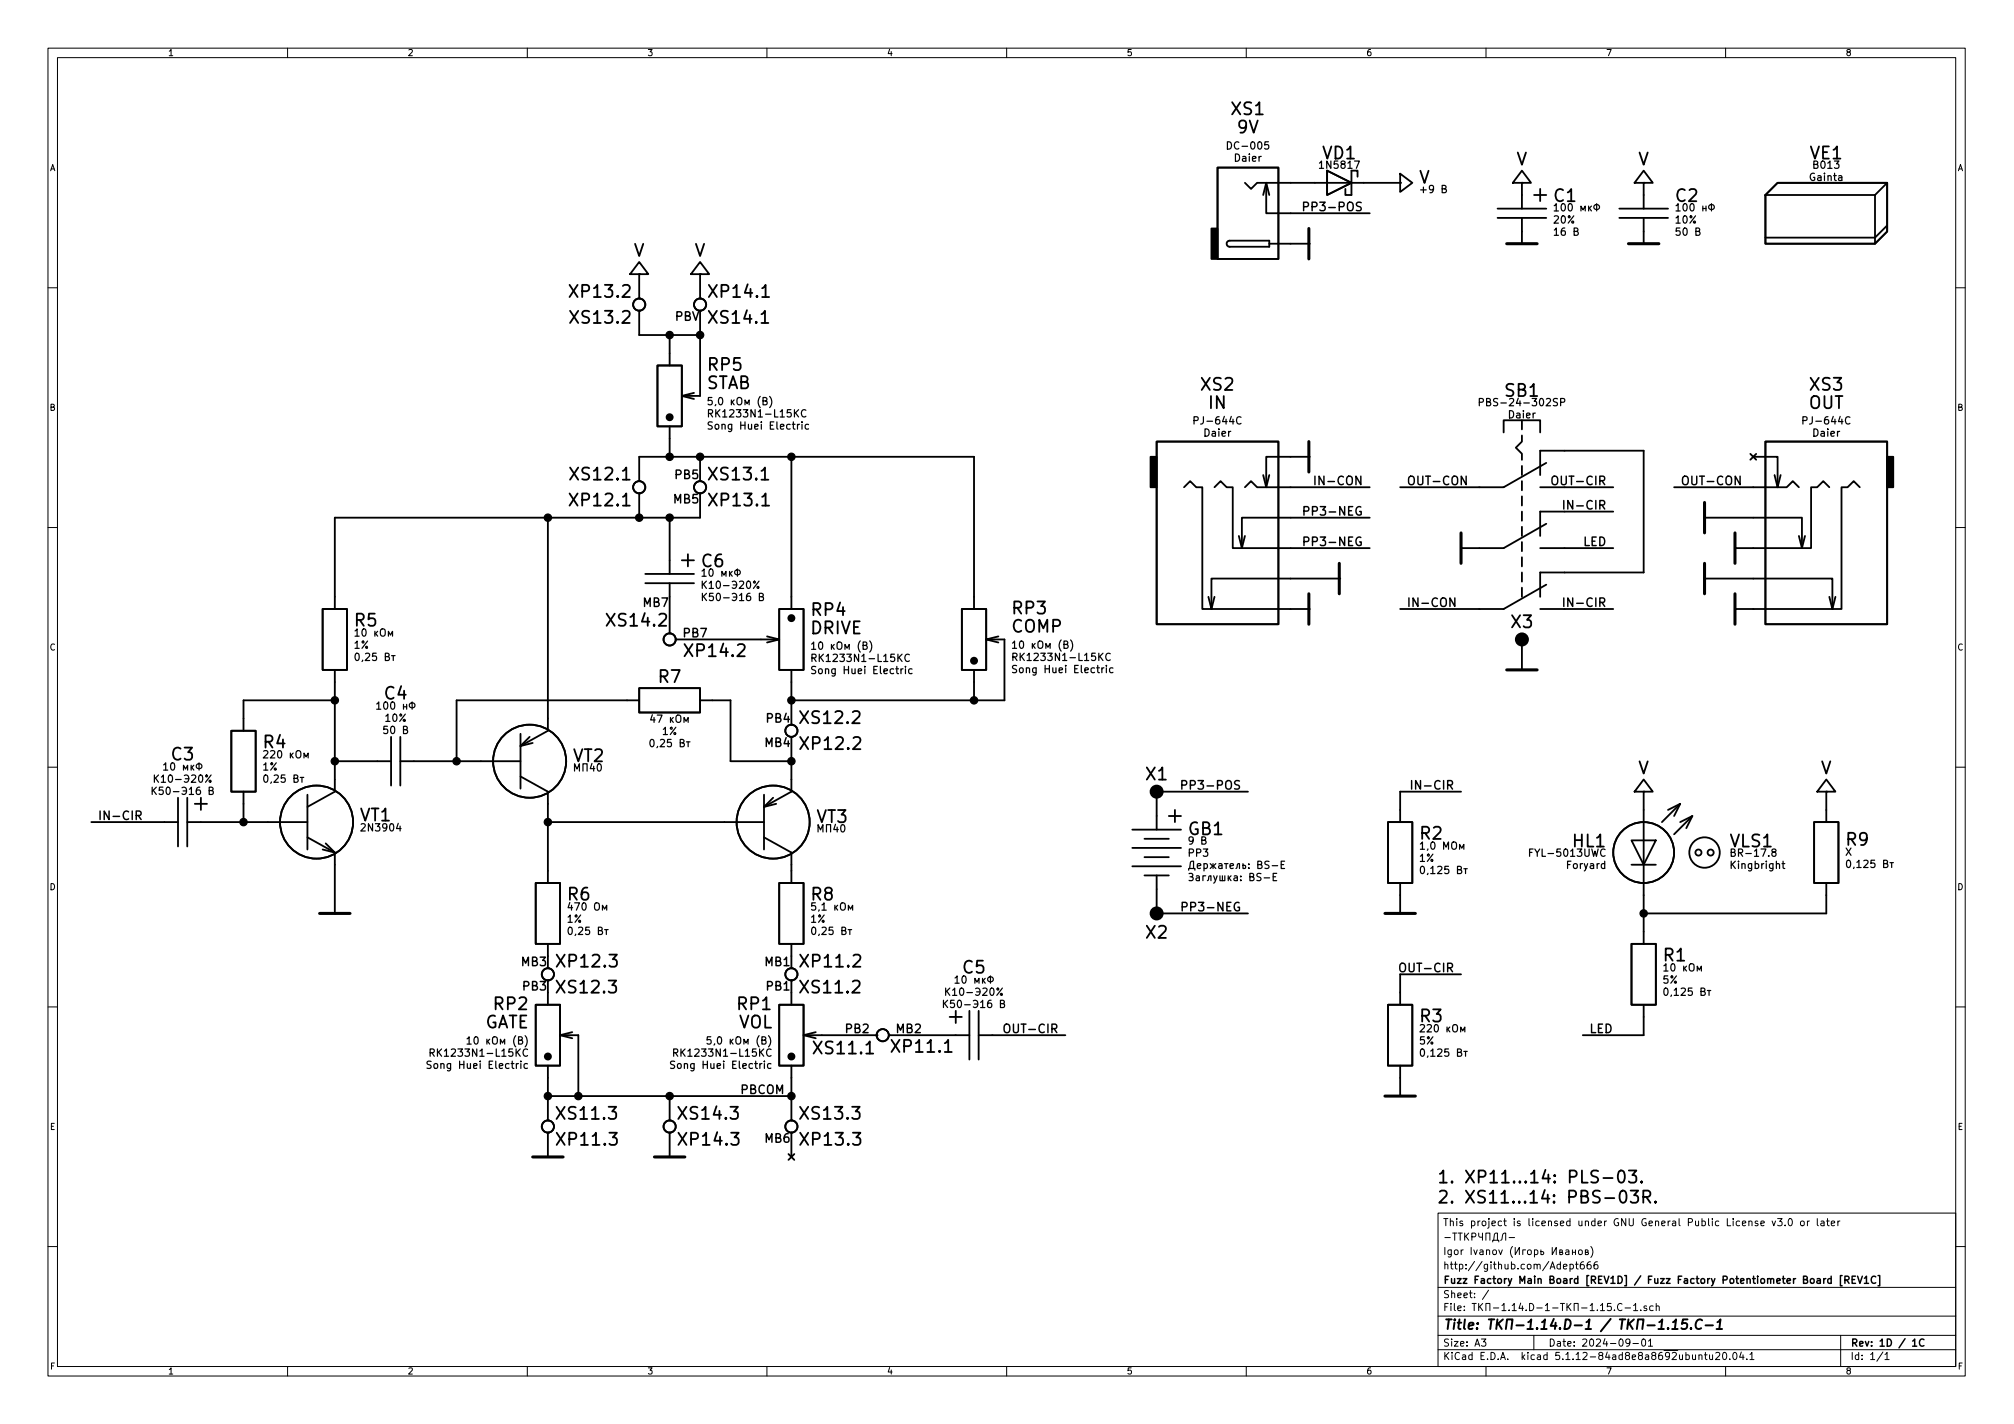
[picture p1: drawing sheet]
EESchema Schematic File Version 4
EELAYER 30 0
EELAYER END
$Descr A3 16535 11693
encoding utf-8
Sheet 1 1
Title "ТКП-1.14.D-1 / ТКП-1.15.C-1"
Date "2024-09-01"
Rev "1D / 1C"
Comp "Fuzz Factory Main Board [REV1D] / Fuzz Factory Potentiometer Board [REV1C]"
Comment1 "http://github.com/Adept666"
Comment2 "Igor Ivanov (Игорь Иванов)"
Comment3 "-ТТКРЧПДЛ-"
Comment4 "This project is licensed under GNU General Public License v3.0 or later"
$EndDescr
Wire Wire Line
	13500 3700 12850 3700
$Comp
L KCL:POWER_COM #PWR0108
U 1 1
P 10750 2000
F 0 "#PWR0108" V 10750 2000 100 0001 L CNN
F 1 "POWER_COM" V 10750 2000 100 0001 L CNN
F 2 "" V 10750 2000 60  0001 L CNN
F 3 "" V 10750 2000 60  0001 L CNN
F 4 "COM" V 10750 2000 100 0001 L CNN "Label"
	1    10750 2000
	0    1    1    0   
$EndComp
$Comp
L KCL:CONNECTOR_M_BARREL_SW XS1
U 1 1
P 10500 2000
F 0 "XS1" H 10750 900 100 0000 C CNN
F 1 "DC-005" H 10500 2000 100 0001 C CNN
F 2 "KCL-TH-SL:CON-DC-005" H 10500 2000 60  0001 C CNN
F 3 "" H 10500 2000 60  0001 C CNN
F 4 "9V" H 10750 1050 100 0000 C CNN "Title"
F 5 "DC-005" H 10750 1200 60  0000 C CNN "Product"
F 6 "Daier" H 10750 1300 60  0000 C CNN "Manufacturer"
	1    10500 2000
	-1   0    0    1   
$EndComp
Wire Wire Line
	12500 1500 12500 1600
$Comp
L KCL:POWER_V #PWR0107
U 1 1
P 12500 1500
F 0 "#PWR0107" H 12500 1500 100 0001 C CNN
F 1 "POWER_V" H 12500 1500 100 0001 C CNN
F 2 "" H 12500 1500 60  0001 C CNN
F 3 "" H 12500 1500 60  0001 C CNN
F 4 "V" H 12500 1700 100 0000 C CNN "Label"
	1    12500 1500
	1    0    0    -1  
$EndComp
$Comp
L KCL:DIODE_SCHOTTKY VD1
U 1 1
P 11000 1500
F 0 "VD1" H 11000 1750 100 0000 C CNN
F 1 "5817" H 11000 1500 100 0001 C CNN
F 2 "KCL-TH-SL:P-DO-41" H 11000 1500 60  0001 C CNN
F 3 "" H 11000 1500 60  0001 C CNN
F 4 "1N5817" H 11000 1650 60  0000 C CNN "Product"
	1    11000 1500
	1    0    0    -1  
$EndComp
$Comp
L KCL:POWER_V #PWR0102
U 1 1
P 11500 1500
F 0 "#PWR0102" V 11500 1500 100 0001 L CNN
F 1 "POWER_V" V 11500 1500 100 0001 L CNN
F 2 "" V 11500 1500 60  0001 L CNN
F 3 "" V 11500 1500 60  0001 L CNN
F 4 "V" V 11450 1650 100 0000 L CNN "Label"
F 5 "+9 В" V 11550 1650 60  0000 L CNN "Voltage"
	1    11500 1500
	0    1    1    0   
$EndComp
Wire Wire Line
	10600 1500 10800 1500
Wire Wire Line
	10600 2000 10750 2000
Wire Wire Line
	10600 1750 11250 1750
Text Label 11200 1750 2    70   ~ 0
PP3-POS
$Comp
L KCL:CAPACITOR_POLARIZED C1
U 1 1
P 12500 1750
F 0 "C1" H 12750 1900 100 0000 L CNN
F 1 "107" H 12500 1750 100 0001 L CNN
F 2 "KCL-TH-SL:CP-RADIAL-D05.0-P02.0-CLS" H 12500 1750 60  0001 L CNN
F 3 "" H 12500 1750 60  0001 L CNN
F 4 "100 мкФ" H 12750 1800 60  0000 L CNN "Capacitance"
F 5 "20%" H 12750 1700 60  0000 L CNN "Tolerance"
F 6 "16 В" H 12750 1600 60  0000 L CNN "Voltage"
	1    12500 1750
	1    0    0    -1  
$EndComp
$Comp
L KCL:POWER_COM #PWR0124
U 1 1
P 12500 2000
F 0 "#PWR0124" H 12500 1900 100 0001 C CNN
F 1 "POWER_COM" H 12500 2100 100 0001 C CNN
F 2 "" H 12500 2000 60  0001 C CNN
F 3 "" H 12500 2000 60  0001 C CNN
F 4 "COM" H 12500 2000 100 0001 C CNN "Label"
	1    12500 2000
	1    0    0    -1  
$EndComp
Wire Wire Line
	12500 1900 12500 2000
$Comp
L KCL:VIRTUAL_ENCLOSURE VE1
U 1 1
P 15000 1750
F 0 "VE1" H 15000 2250 100 0000 C CNN
F 1 "B013" H 15000 1750 100 0001 C CNN
F 2 "SBEL:B013_C1" H 15000 1750 60  0001 C CNN
F 3 "" H 15000 1750 60  0001 C CNN
F 4 "B013" H 15000 2150 60  0000 C CNN "Product"
F 5 "Gainta" H 15000 2050 60  0000 C CNN "Manufacturer"
	1    15000 1750
	1    0    0    -1  
$EndComp
Wire Wire Line
	11200 1500 11500 1500
Text Label 5750 2650 2    70   ~ 0
PBV
Wire Wire Line
	6500 9500 6500 9300
Wire Wire Line
	5550 5250 6250 5250
Connection ~ 6500 3750
Wire Wire Line
	6500 5750 6500 5950
Connection ~ 6500 5750
Wire Wire Line
	6500 3750 6500 4900
Wire Wire Line
	6500 5600 6500 5750
Wire Wire Line
	6500 5750 8000 5750
$Comp
L KCL:RESISTOR_VARIABLE RP1
U 1 1
P 6500 8500
F 0 "RP1" V 6750 8350 100 0000 R CNN
F 1 "B5K" V 6500 8500 100 0001 R CNN
F 2 "KCL-TH-SL:RP-RK1233N1-L15-KC" V 6500 8500 60  0001 R CNN
F 3 "" V 6500 8500 60  0001 R CNN
F 4 "VOL" V 6600 8350 100 0000 R CNN "Title"
F 5 "5,0 кОм (B)" V 6450 8350 60  0000 R CNN "Resistance"
F 6 "RK1233N1-L15KC" V 6350 8350 60  0000 R CNN "Product"
F 7 "Song Huei Electric" V 6250 8350 60  0000 R CNN "Manufacturer"
	1    6500 8500
	0    1    -1   0   
$EndComp
$Comp
L KCL:RESISTOR_VARIABLE RP4
U 1 1
P 6500 5250
F 0 "RP4" V 6250 5100 100 0000 R CNN
F 1 "B10K" V 6500 5250 100 0001 R CNN
F 2 "KCL-TH-SL:RP-RK1233N1-L15-KC" V 6500 5250 60  0001 R CNN
F 3 "" V 6500 5250 60  0001 R CNN
F 4 "DRIVE" V 6400 5100 100 0000 R CNN "Title"
F 5 "10 кОм (B)" V 6550 5100 60  0000 R CNN "Resistance"
F 6 "RK1233N1-L15KC" V 6650 5100 60  0000 R CNN "Product"
F 7 "Song Huei Electric" V 6750 5100 60  0000 R CNN "Manufacturer"
	1    6500 5250
	0    -1   1    0   
$EndComp
Wire Wire Line
	8000 5600 8000 5750
Wire Wire Line
	5500 2750 5500 2900
$Comp
L KCL:RESISTOR_GENERAL R6
U 1 1
P 4500 7500
F 0 "R6" V 4650 7350 100 0000 R CNN
F 1 "471" V 4500 7500 100 0001 R CNN
F 2 "KCL-TH-SL:R-MFR-25" V 4500 7500 60  0001 R CNN
F 3 "" V 4500 7500 60  0001 R CNN
F 4 "470 Ом" V 4550 7350 60  0000 R CNN "Resistance"
F 5 "1%" V 4450 7350 60  0000 R CNN "Tolerance"
F 6 "0,25 Вт" V 4350 7350 60  0000 R CNN "Power"
	1    4500 7500
	0    -1   -1   0   
$EndComp
$Comp
L KCL:RESISTOR_GENERAL R8
U 1 1
P 6500 7500
F 0 "R8" V 6650 7350 100 0000 R CNN
F 1 "512" V 6500 7500 100 0001 R CNN
F 2 "KCL-TH-SL:R-MFR-25" V 6500 7500 60  0001 R CNN
F 3 "" V 6500 7500 60  0001 R CNN
F 4 "5,1 кОм" V 6550 7350 60  0000 R CNN "Resistance"
F 5 "1%" V 6450 7350 60  0000 R CNN "Tolerance"
F 6 "0,25 Вт" V 6350 7350 60  0000 R CNN "Power"
	1    6500 7500
	0    -1   -1   0   
$EndComp
Wire Wire Line
	4500 8850 4500 9000
Wire Wire Line
	4500 7850 4500 7950
$Comp
L KCL:RESISTOR_VARIABLE RP2
U 1 1
P 4500 8500
F 0 "RP2" V 4750 8350 100 0000 R CNN
F 1 "B10K" V 4500 8500 100 0001 R CNN
F 2 "KCL-TH-SL:RP-RK1233N1-L15-KC" V 4500 8500 60  0001 R CNN
F 3 "" V 4500 8500 60  0001 R CNN
F 4 "GATE" V 4600 8350 100 0000 R CNN "Title"
F 5 "10 кОм (B)" V 4450 8350 60  0000 R CNN "Resistance"
F 6 "RK1233N1-L15KC" V 4350 8350 60  0000 R CNN "Product"
F 7 "Song Huei Electric" V 4250 8350 60  0000 R CNN "Manufacturer"
	1    4500 8500
	0    1    -1   0   
$EndComp
Wire Wire Line
	4750 8500 4750 9000
$Comp
L KCL:RESISTOR_VARIABLE RP3
U 1 1
P 8000 5250
F 0 "RP3" V 8250 5550 100 0000 L CNN
F 1 "B10K" V 8000 5250 100 0001 L CNN
F 2 "KCL-TH-SL:RP-RK1233N1-L15-KC" V 8000 5250 60  0001 L CNN
F 3 "" V 8000 5250 60  0001 L CNN
F 4 "COMP" V 8100 5550 100 0000 L CNN "Title"
F 5 "10 кОм (B)" V 7950 5550 60  0000 L CNN "Resistance"
F 6 "RK1233N1-L15KC" V 7850 5550 60  0000 L CNN "Product"
F 7 "Song Huei Electric" V 7750 5550 60  0000 L CNN "Manufacturer"
	1    8000 5250
	0    1    -1   0   
$EndComp
Wire Wire Line
	8250 5250 8250 5750
Wire Wire Line
	5750 2750 5750 3250
$Comp
L KCL:RESISTOR_GENERAL R5
U 1 1
P 2750 5250
F 0 "R5" V 2900 5100 100 0000 R CNN
F 1 "103" V 2750 5250 100 0001 R CNN
F 2 "KCL-TH-SL:R-MFR-25" V 2750 5250 60  0001 R CNN
F 3 "" V 2750 5250 60  0001 R CNN
F 4 "10 кОм" V 2800 5100 60  0000 R CNN "Resistance"
F 5 "1%" V 2700 5100 60  0000 R CNN "Tolerance"
F 6 "0,25 Вт" V 2600 5100 60  0000 R CNN "Power"
	1    2750 5250
	0    -1   -1   0   
$EndComp
Wire Wire Line
	2750 4900 2750 4250
$Comp
L KCL:RESISTOR_GENERAL R4
U 1 1
P 2000 6250
F 0 "R4" V 2150 6100 100 0000 R CNN
F 1 "224" V 2000 6250 100 0001 R CNN
F 2 "KCL-TH-SL:R-MFR-25" V 2000 6250 60  0001 R CNN
F 3 "" V 2000 6250 60  0001 R CNN
F 4 "220 кОм" V 2050 6100 60  0000 R CNN "Resistance"
F 5 "1%" V 1950 6100 60  0000 R CNN "Tolerance"
F 6 "0,25 Вт" V 1850 6100 60  0000 R CNN "Power"
	1    2000 6250
	0    -1   -1   0   
$EndComp
$Comp
L KCL:CAPACITOR_NON-POLARIZED C4
U 1 1
P 3250 6250
F 0 "C4" V 3800 6250 100 0000 C CNN
F 1 "104" V 3250 6250 100 0001 C CNN
F 2 "KCL-TH-SL:C-DISK-D04.2-T03.0-P05.08-d0.5" V 3250 6250 60  0001 C CNN
F 3 "" V 3250 6250 60  0001 C CNN
F 4 "100 нФ" V 3700 6250 60  0000 C CNN "Capacitance"
F 5 "10%" V 3600 6250 60  0000 C CNN "Tolerance"
F 6 "50 В" V 3500 6250 60  0000 C CNN "Voltage"
	1    3250 6250
	0    -1   -1   0   
$EndComp
$Comp
L KCL:CAPACITOR_POLARIZED C6
U 1 1
P 5500 4750
F 0 "C6" H 5750 4900 100 0000 L CNN
F 1 "106" H 5500 4750 100 0001 L CNN
F 2 "SBKCL-TH-SL:C-DISK-D04.2-T03.0-P05.08-d0.5-OR-CP-RADIAL-D05.0-P02.0-CLS" H 5500 4750 60  0001 L CNN
F 3 "" H 5500 4750 60  0001 L CNN
F 4 "10 мкФ" H 5750 4800 60  0000 L CNN "Capacitance"
F 5 "К10-Э20%" H 5750 4700 60  0000 L CNN "Tolerance"
F 6 "К50-Э16 В" H 5750 4600 60  0000 L CNN "Voltage"
	1    5500 4750
	1    0    0    -1  
$EndComp
Wire Wire Line
	8000 3750 8000 4900
$Comp
L KCL:CAPACITOR_POLARIZED C5
U 1 1
P 8000 8500
F 0 "C5" V 8550 8500 100 0000 C CNN
F 1 "106" V 8000 8500 100 0001 C CNN
F 2 "SBKCL-TH-SL:C-DISK-D04.2-T03.0-P05.08-d0.5-OR-CP-RADIAL-D05.0-P02.0-CLS" V 8000 8500 60  0001 C CNN
F 3 "" V 8000 8500 60  0001 C CNN
F 4 "10 мкФ" V 8450 8500 60  0000 C CNN "Capacitance"
F 5 "К10-Э20%" V 8350 8500 60  0000 C CNN "Tolerance"
F 6 "К50-Э16 В" V 8250 8500 60  0000 C CNN "Voltage"
	1    8000 8500
	0    -1   -1   0   
$EndComp
$Comp
L KCL:CAPACITOR_POLARIZED C3
U 1 1
P 1500 6750
F 0 "C3" V 2050 6750 100 0000 C CNN
F 1 "106" V 1500 6750 100 0001 C CNN
F 2 "SBKCL-TH-SL:C-DISK-D04.2-T03.0-P05.08-d0.5-OR-CP-RADIAL-D05.0-P02.0-CLS" V 1500 6750 60  0001 C CNN
F 3 "" V 1500 6750 60  0001 C CNN
F 4 "10 мкФ" V 1950 6750 60  0000 C CNN "Capacitance"
F 5 "К10-Э20%" V 1850 6750 60  0000 C CNN "Tolerance"
F 6 "К50-Э16 В" V 1750 6750 60  0000 C CNN "Voltage"
	1    1500 6750
	0    1    -1   0   
$EndComp
Wire Wire Line
	750  6750 1350 6750
Text Label 8700 8500 2    70   ~ 0
OUT-CIR
Text Label 800  6750 0    70   ~ 0
IN-CIR
Wire Wire Line
	2750 6250 3100 6250
$Comp
L KCL:BJT_NPN_GENERAL VT1
U 1 1
P 2750 6750
F 0 "VT1" V 2800 6950 100 0000 L CNN
F 1 "3904" V 2750 6750 100 0001 L CNN
F 2 "KCL-TH-SL:P-TO-92-E-B-C" V 2750 6750 60  0001 L CNN
F 3 "" V 2750 6750 60  0001 L CNN
F 4 "2N3904" V 2700 6950 60  0000 L CNN "Product"
	1    2750 6750
	0    1    -1   0   
$EndComp
$Comp
L KCL:BJT_PNP_GENERAL VT2
U 1 1
P 4500 6250
F 0 "VT2" V 4450 6450 100 0000 L CNN
F 1 "МП40" V 4500 6250 100 0001 L CNN
F 2 "KCL-TH-SL:P-КТЮ-3-6" V 4500 6250 60  0001 L CNN
F 3 "" V 4500 6250 60  0001 L CNN
F 4 "МП40" V 4550 6450 60  0000 L CNN "Product"
	1    4500 6250
	0    1    1    0   
$EndComp
Wire Wire Line
	6500 7100 6500 7150
Wire Wire Line
	6500 7850 6500 7950
Wire Wire Line
	4500 9000 4750 9000
Wire Wire Line
	4500 6600 4500 6750
Wire Wire Line
	4500 6750 5950 6750
Wire Wire Line
	4500 6750 4500 7150
Connection ~ 4500 6750
Wire Wire Line
	6500 6050 6500 6250
Wire Wire Line
	3750 5750 3750 6250
Wire Wire Line
	3750 6250 3950 6250
Wire Wire Line
	4500 5900 4500 4250
Wire Wire Line
	6500 3750 8000 3750
Wire Wire Line
	3400 6250 3750 6250
Connection ~ 3750 6250
Wire Wire Line
	2750 4250 4500 4250
Wire Wire Line
	2750 5600 2750 5750
Wire Wire Line
	2750 6250 2750 6400
Connection ~ 2750 6250
Wire Wire Line
	2000 5900 2000 5750
Wire Wire Line
	2000 5750 2750 5750
Connection ~ 2750 5750
Wire Wire Line
	2750 5750 2750 6250
Wire Wire Line
	2000 6600 2000 6750
Wire Wire Line
	2000 6750 2200 6750
Connection ~ 2000 6750
$Comp
L KCL:POWER_V #PWR0110
U 1 1
P 5250 2250
F 0 "#PWR0110" H 5250 2250 100 0001 C CNN
F 1 "POWER_V" H 5250 2250 100 0001 C CNN
F 2 "" H 5250 2250 60  0001 C CNN
F 3 "" H 5250 2250 60  0001 C CNN
F 4 "V" H 5250 2450 100 0000 C CNN "Label"
	1    5250 2250
	1    0    0    -1  
$EndComp
Wire Wire Line
	1650 6750 2000 6750
$Comp
L KCL:POWER_COM #PWR0111
U 1 1
P 2750 7500
F 0 "#PWR0111" H 2750 7400 100 0001 C CNN
F 1 "POWER_COM" H 2750 7600 100 0001 C CNN
F 2 "" H 2750 7500 60  0001 C CNN
F 3 "" H 2750 7500 60  0001 C CNN
F 4 "COM" H 2750 7500 100 0001 C CNN "Label"
	1    2750 7500
	1    0    0    -1  
$EndComp
Wire Wire Line
	4500 8050 4500 8150
Text Label 4500 7950 2    70   ~ 0
MB3
Text Label 6500 6150 2    70   ~ 0
MB4
Text Label 6500 5950 2    70   ~ 0
PB4
Text Label 5600 5250 0    70   ~ 0
PB7
Wire Wire Line
	8150 8500 8750 8500
Text Label 6500 8150 2    70   ~ 0
PB1
Text Label 7350 8500 0    70   ~ 0
MB2
Text Label 6500 7950 2    70   ~ 0
MB1
Wire Wire Line
	6500 8050 6500 8150
Wire Wire Line
	6750 8500 7200 8500
Connection ~ 4500 4250
Wire Wire Line
	7850 8500 7300 8500
$Comp
L KCL:JUNCTION_DISMOUNTABLE_3U XP12
U 3 1
P 4500 8000
F 0 "XP12" H 4450 7900 100 0000 R CNN
F 1 "PLS-03" H 4500 8000 100 0001 R CNN
F 2 "KCL-TH-SL:CON-PLS-03" H 4500 8000 60  0001 R CNN
F 3 "" H 4500 8000 60  0001 R CNN
F 4 "PLS-03" H 4500 8000 60  0001 R CNN "Product"
	3    4500 8000
	-1   0    0    1   
$EndComp
Text Label 7150 8500 2    70   ~ 0
PB2
$Comp
L KCL:RESISTOR_GENERAL R7
U 1 1
P 5500 5750
F 0 "R7" H 5500 5950 100 0000 C CNN
F 1 "473" H 5500 5750 100 0001 C CNN
F 2 "KCL-TH-SL:R-MFR-25" H 5500 5750 60  0001 C CNN
F 3 "" H 5500 5750 60  0001 C CNN
F 4 "47 кОм" H 5500 5600 60  0000 C CNN "Resistance"
F 5 "1%" H 5500 5500 60  0000 C CNN "Tolerance"
F 6 "0,25 Вт" H 5500 5400 60  0000 C CNN "Power"
	1    5500 5750
	1    0    0    -1  
$EndComp
Wire Wire Line
	5850 5750 6000 5750
Connection ~ 6500 6250
Wire Wire Line
	6500 6250 6500 6400
Wire Wire Line
	6000 5750 6000 6250
$Comp
L KCL:JUNCTION_DISMOUNTABLE_3U XP12
U 2 1
P 6500 6000
F 0 "XP12" H 6550 5900 100 0000 L CNN
F 1 "PLS-03" H 6500 6000 100 0001 L CNN
F 2 "KCL-TH-SL:CON-PLS-03" H 6500 6000 60  0001 L CNN
F 3 "" H 6500 6000 60  0001 L CNN
F 4 "PLS-03" H 6500 6000 60  0001 L CNN "Product"
	2    6500 6000
	1    0    0    -1  
$EndComp
Wire Wire Line
	5500 4900 5500 5200
Wire Wire Line
	5250 2450 5250 2250
Wire Wire Line
	5750 2250 5750 2450
$Comp
L KCL:JUNCTION_DISMOUNTABLE_3U XP13
U 2 1
P 5250 2500
F 0 "XP13" H 5300 2400 100 0000 L CNN
F 1 "PLS-03" H 5250 2500 100 0001 L CNN
F 2 "KCL-TH-SL:CON-PLS-03" H 5250 2500 60  0001 L CNN
F 3 "" H 5250 2500 60  0001 L CNN
F 4 "PLS-03" H 5250 2500 60  0001 L CNN "Product"
	2    5250 2500
	-1   0    0    1   
$EndComp
Wire Wire Line
	5250 2550 5250 2750
Wire Wire Line
	5750 2550 5750 2750
$Comp
L KCL:POWER_COM #PWR0106
U 1 1
P 4500 9500
F 0 "#PWR0106" H 4500 9400 100 0001 C CNN
F 1 "POWER_COM" H 4500 9600 100 0001 C CNN
F 2 "" H 4500 9500 60  0001 C CNN
F 3 "" H 4500 9500 60  0001 C CNN
F 4 "COM" H 4500 9500 100 0001 C CNN "Label"
	1    4500 9500
	1    0    0    -1  
$EndComp
Wire Wire Line
	4500 9300 4500 9500
$Comp
L KCL:POWER_COM #PWR0112
U 1 1
P 5500 9500
F 0 "#PWR0112" H 5500 9400 100 0001 C CNN
F 1 "POWER_COM" H 5500 9600 100 0001 C CNN
F 2 "" H 5500 9500 60  0001 C CNN
F 3 "" H 5500 9500 60  0001 C CNN
F 4 "COM" H 5500 9500 100 0001 C CNN "Label"
	1    5500 9500
	1    0    0    -1  
$EndComp
Wire Wire Line
	5500 9300 5500 9500
Wire Wire Line
	2750 7100 2750 7500
Wire Wire Line
	4500 9200 4500 9000
Wire Wire Line
	5500 9000 5500 9200
Wire Wire Line
	6500 8850 6500 9000
Text Label 6450 9000 2    70   ~ 0
PBCOM
$Comp
L KCL:POWER_V #PWR0113
U 1 1
P 5750 2250
F 0 "#PWR0113" H 5750 2250 100 0001 C CNN
F 1 "POWER_V" H 5750 2250 100 0001 C CNN
F 2 "" H 5750 2250 60  0001 C CNN
F 3 "" H 5750 2250 60  0001 C CNN
F 4 "V" H 5750 2450 100 0000 C CNN "Label"
	1    5750 2250
	1    0    0    -1  
$EndComp
$Comp
L KCL:JUNCTION_DISMOUNTABLE_3U XP13
U 3 1
P 6500 9250
F 0 "XP13" H 6550 9150 100 0000 L CNN
F 1 "PLS-03" H 6500 9250 100 0001 L CNN
F 2 "KCL-TH-SL:CON-PLS-03" H 6500 9250 60  0001 L CNN
F 3 "" H 6500 9250 60  0001 L CNN
F 4 "PLS-03" H 6500 9250 60  0001 L CNN "Product"
	3    6500 9250
	1    0    0    -1  
$EndComp
NoConn ~ 6500 9500
Text Label 6500 9400 2    70   ~ 0
MB6
Text Label 4500 8150 2    70   ~ 0
PB3
Connection ~ 4750 9000
$Comp
L KCL:JUNCTION_DISMOUNTABLE_3U XP14
U 3 1
P 5500 9250
F 0 "XP14" H 5550 9150 100 0000 L CNN
F 1 "PLS-03" H 5500 9250 100 0001 L CNN
F 2 "KCL-TH-SL:CON-PLS-03" H 5500 9250 60  0001 L CNN
F 3 "" H 5500 9250 60  0001 L CNN
F 4 "PLS-03" H 5500 9250 60  0001 L CNN "Product"
	3    5500 9250
	1    0    0    -1  
$EndComp
$Comp
L KCL:JUNCTION_DISMOUNTABLE_3U XP14
U 1 1
P 5750 2500
F 0 "XP14" H 5700 2400 100 0000 R CNN
F 1 "PLS-03" H 5750 2500 100 0001 R CNN
F 2 "KCL-TH-SL:CON-PLS-03" H 5750 2500 60  0001 R CNN
F 3 "" H 5750 2500 60  0001 R CNN
F 4 "PLS-03" H 5750 2500 60  0001 R CNN "Product"
	1    5750 2500
	-1   0    0    1   
$EndComp
$Comp
L KCL:JUNCTION_DISMOUNTABLE_3U XP14
U 2 1
P 5500 5250
F 0 "XP14" H 5400 5350 100 0000 R CNN
F 1 "PLS-03" H 5500 5250 100 0001 R CNN
F 2 "KCL-TH-SL:CON-PLS-03" H 5500 5250 60  0001 R CNN
F 3 "" H 5500 5250 60  0001 R CNN
F 4 "PLS-03" H 5500 5250 60  0001 R CNN "Product"
	2    5500 5250
	-1   0    0    1   
$EndComp
Text Label 5500 5000 2    70   ~ 0
MB7
Wire Wire Line
	6000 6250 6500 6250
Wire Wire Line
	3750 5750 5150 5750
Wire Wire Line
	5500 4250 5500 4600
Wire Wire Line
	5500 4250 5750 4250
Connection ~ 5500 4250
Wire Wire Line
	5250 2750 5500 2750
Connection ~ 5500 2750
Wire Wire Line
	5500 2750 5750 2750
Connection ~ 5750 2750
Wire Wire Line
	5250 3750 5500 3750
Wire Wire Line
	5500 3600 5500 3750
Connection ~ 5500 3750
Wire Wire Line
	5500 3750 5750 3750
Wire Wire Line
	5750 3750 6500 3750
Connection ~ 5750 3750
Wire Wire Line
	5250 4250 5500 4250
Connection ~ 5250 4250
Wire Wire Line
	4500 4250 5250 4250
Wire Wire Line
	5750 3750 5750 3950
Wire Wire Line
	5250 3950 5250 3750
Wire Wire Line
	5750 4050 5750 4250
Text Label 5750 4150 2    70   ~ 0
MB5
Text Label 5750 3950 2    70   ~ 0
PB5
Wire Wire Line
	5250 4050 5250 4250
$Comp
L KCL:JUNCTION_DISMOUNTABLE_3U XP12
U 1 1
P 5250 4000
F 0 "XP12" H 5200 3900 100 0000 R CNN
F 1 "PLS-03" H 5250 4000 100 0001 R CNN
F 2 "KCL-TH-SL:CON-PLS-03" H 5250 4000 60  0001 R CNN
F 3 "" H 5250 4000 60  0001 R CNN
F 4 "PLS-03" H 5250 4000 60  0001 R CNN "Product"
	1    5250 4000
	1    0    0    -1  
$EndComp
$Comp
L KCL:JUNCTION_DISMOUNTABLE_3U XP13
U 1 1
P 5750 4000
F 0 "XP13" H 5800 3900 100 0000 L CNN
F 1 "PLS-03" H 5750 4000 100 0001 L CNN
F 2 "KCL-TH-SL:CON-PLS-03" H 5750 4000 60  0001 L CNN
F 3 "" H 5750 4000 60  0001 L CNN
F 4 "PLS-03" H 5750 4000 60  0001 L CNN "Product"
	1    5750 4000
	1    0    0    -1  
$EndComp
Connection ~ 8000 5750
Wire Wire Line
	8000 5750 8250 5750
$Comp
L KCL:RESISTOR_VARIABLE RP5
U 1 1
P 5500 3250
F 0 "RP5" V 5750 3550 100 0000 L CNN
F 1 "B5K" V 5500 3250 100 0001 L CNN
F 2 "KCL-TH-SL:RP-RK1233N1-L15-KC" V 5500 3250 60  0001 L CNN
F 3 "" V 5500 3250 60  0001 L CNN
F 4 "STAB" V 5600 3550 100 0000 L CNN "Title"
F 5 "5,0 кОм (B)" V 5450 3550 60  0000 L CNN "Resistance"
F 6 "RK1233N1-L15KC" V 5350 3550 60  0000 L CNN "Product"
F 7 "Song Huei Electric" V 5250 3550 60  0000 L CNN "Manufacturer"
	1    5500 3250
	0    1    -1   0   
$EndComp
$Comp
L KCL:BJT_PNP_GENERAL VT3
U 1 1
P 6500 6750
F 0 "VT3" V 6450 6950 100 0000 L CNN
F 1 "МП40" V 6500 6750 100 0001 L CNN
F 2 "KCL-TH-SL:P-КТЮ-3-6" V 6500 6750 60  0001 L CNN
F 3 "" V 6500 6750 60  0001 L CNN
F 4 "МП40" V 6550 6950 60  0000 L CNN "Product"
	1    6500 6750
	0    1    1    0   
$EndComp
Wire Wire Line
	6500 9000 6500 9200
Connection ~ 6500 9000
Wire Wire Line
	4750 9000 5500 9000
Connection ~ 5500 9000
Wire Wire Line
	5500 9000 6500 9000
Connection ~ 4500 9000
Text Notes 11800 9900 0    100  ~ 0
1. XP11...14: PLS-03.\n2. XS11...14: PBS-03R.
$Comp
L KCL:SWITCH_BUTTON_LOCK_03P_02T SB1
U 1 1
P 12500 4000
F 0 "SB1" H 12500 4800 100 0000 C CNN
F 1 "PBS-24-302SP" H 12500 4000 100 0001 C CNN
F 2 "KCL-TH-SL:SW-PBS-24-302SP-2.5-PNL-13.0" H 12500 4000 60  0001 C CNN
F 3 "" H 12500 4000 60  0001 C CNN
F 4 "PBS-24-302SP" H 12500 4700 60  0000 C CNN "Product"
F 5 "Daier" H 12500 4600 60  0000 C CNN "Manufacturer"
	1    12500 4000
	1    0    0    -1  
$EndComp
Text Label 13200 4500 2    70   ~ 0
LED
Wire Wire Line
	12850 4500 13250 4500
Wire Wire Line
	13500 4700 13500 3700
Wire Wire Line
	12850 4700 13500 4700
Text Label 13200 5000 2    70   ~ 0
IN-CIR
Text Label 13200 4000 2    70   ~ 0
OUT-CIR
Wire Wire Line
	12850 4000 13250 4000
Wire Wire Line
	12850 5000 13250 5000
Wire Wire Line
	12000 4500 12150 4500
Text Label 11550 5000 0    70   ~ 0
IN-CON
Text Label 11550 4000 0    70   ~ 0
OUT-CON
Wire Wire Line
	11500 5000 12150 5000
Wire Wire Line
	11500 4000 12150 4000
Wire Wire Line
	13500 8500 13500 8350
Wire Wire Line
	13500 7350 13500 7500
Wire Wire Line
	13500 6500 13500 6650
$Comp
L KCL:VIRTUAL_LED-SPACER VLS1
U 1 1
P 14000 7000
F 0 "VLS1" H 14200 7100 100 0000 L CNN
F 1 "BR-17.8" H 14000 7000 100 0001 L CNN
F 2 "KCL-VIRTUAL:VLS-BR" H 14000 7000 60  0001 L CNN
F 3 "" H 14000 7000 60  0001 L CNN
F 4 "BR-17.8" H 14200 7000 60  0000 L CNN "Product"
F 5 "Kingbright" H 14200 6900 60  0000 L CNN "Manufacturer"
	1    14000 7000
	1    0    0    -1  
$EndComp
$Comp
L KCL:DIODE_LIGHT-EMITTING_LEFT HL1
U 1 1
P 13500 7000
F 0 "HL1" V 13400 6700 100 0000 R CNN
F 1 "FYL-5013UWC" V 13500 7000 100 0001 R CNN
F 2 "KCL-TH-SL:LED-ROUND-05.0-UNI-SH-SPACER-PNL-5.3" V 13500 7000 60  0001 R CNN
F 3 "" V 13500 7000 60  0001 R CNN
F 4 "FYL-5013UWC" V 13500 6700 60  0000 R CNN "Product"
F 5 "Foryard" V 13600 6700 60  0000 R CNN "Manufacturer"
	1    13500 7000
	0    1    1    0   
$EndComp
$Comp
L KCL:RESISTOR_GENERAL R1
U 1 1
P 13500 8000
F 0 "R1" V 13650 7850 100 0000 R CNN
F 1 "103" V 13500 8000 100 0001 R CNN
F 2 "KCL-TH-SL:R-MFR-12" V 13500 8000 60  0001 R CNN
F 3 "" V 13500 8000 60  0001 R CNN
F 4 "10 кОм" V 13550 7850 60  0000 R CNN "Resistance"
F 5 "5%" V 13450 7850 60  0000 R CNN "Tolerance"
F 6 "0,125 Вт" V 13350 7850 60  0000 R CNN "Power"
	1    13500 8000
	0    -1   -1   0   
$EndComp
Text Label 13050 8500 0    70   ~ 0
LED
Wire Wire Line
	13000 8500 13500 8500
$Comp
L KCL:POWER_COM #PWR0105
U 1 1
P 14250 5000
F 0 "#PWR0105" V 14250 5000 100 0001 L CNN
F 1 "POWER_COM" V 14250 5000 100 0001 L CNN
F 2 "" V 14250 5000 60  0001 L CNN
F 3 "" V 14250 5000 60  0001 L CNN
F 4 "COM" V 14250 5000 100 0001 L CNN "Label"
	1    14250 5000
	0    -1   -1   0   
$EndComp
Text Label 13800 4000 0    70   ~ 0
OUT-CON
Wire Wire Line
	13750 4000 14400 4000
Wire Wire Line
	14250 5000 14400 5000
NoConn ~ 14400 3750
$Comp
L KCL:RESISTOR_GENERAL R2
U 1 1
P 11500 7000
F 0 "R2" V 11650 6850 100 0000 R CNN
F 1 "105" V 11500 7000 100 0001 R CNN
F 2 "KCL-TH-SL:R-MFR-12" V 11500 7000 60  0001 R CNN
F 3 "" V 11500 7000 60  0001 R CNN
F 4 "1,0 МОм" V 11550 6850 60  0000 R CNN "Resistance"
F 5 "1%" V 11450 6850 60  0000 R CNN "Tolerance"
F 6 "0,125 Вт" V 11350 6850 60  0000 R CNN "Power"
	1    11500 7000
	0    -1   -1   0   
$EndComp
$Comp
L KCL:POWER_COM #PWR0109
U 1 1
P 11500 7500
F 0 "#PWR0109" H 11500 7400 100 0001 C CNN
F 1 "POWER_COM" H 11500 7600 100 0001 C CNN
F 2 "" H 11500 7500 60  0001 C CNN
F 3 "" H 11500 7500 60  0001 C CNN
F 4 "COM" H 11500 7500 100 0001 C CNN "Label"
	1    11500 7500
	1    0    0    -1  
$EndComp
Wire Wire Line
	11500 7350 11500 7500
Wire Wire Line
	11500 6500 11500 6650
Text Label 11950 6500 2    70   ~ 0
IN-CIR
Wire Wire Line
	12000 6500 11500 6500
$Comp
L KCL:CONNECTOR_F_AUDIO_STEREO_SW XS2
U 1 1
P 10500 4000
F 0 "XS2" H 11000 4850 100 0000 C CNN
F 1 "PJ-644C" H 10500 4000 100 0001 C CNN
F 2 "KCL-TH-SL:CON-PJ-644C" H 10500 4000 60  0001 C CNN
F 3 "" H 10500 4000 60  0001 C CNN
F 4 "IN" H 11000 4700 100 0000 C CNN "Title"
F 5 "PJ-644C" H 11000 4550 60  0000 C CNN "Product"
F 6 "Daier" H 11000 4450 60  0000 C CNN "Manufacturer"
	1    10500 4000
	-1   0    0    -1  
$EndComp
Wire Wire Line
	10600 4500 11250 4500
Wire Wire Line
	10600 4000 11250 4000
Text Label 11200 4000 2    70   ~ 0
IN-CON
Wire Wire Line
	10600 5000 10750 5000
$Comp
L KCL:POWER_COM #PWR0104
U 1 1
P 10750 5000
F 0 "#PWR0104" V 10750 5000 100 0001 L CNN
F 1 "POWER_COM" V 10750 5000 100 0001 L CNN
F 2 "" V 10750 5000 60  0001 L CNN
F 3 "" V 10750 5000 60  0001 L CNN
F 4 "COM" V 10750 5000 100 0001 L CNN "Label"
	1    10750 5000
	0    1    1    0   
$EndComp
Text Label 11200 4500 2    70   ~ 0
PP3-NEG
$Comp
L KCL:VIRTUAL_ELECTROCHEMICAL_BATTERY GB1
U 1 1
P 9500 7000
F 0 "GB1" H 9750 7200 100 0000 L CNN
F 1 "PP3" H 9500 7000 100 0001 L CNN
F 2 "KCL-VIRTUAL:B-PP3-HV" H 9500 7000 60  0001 L CNN
F 3 "" H 9500 7000 60  0001 L CNN
F 4 "9 В" H 9750 7100 60  0000 L CNN "Voltage"
F 5 "PP3" H 9750 7000 60  0000 L CNN "Size"
F 6 "Держатель: BS-E" H 9750 6900 60  0000 L CNN "Держатель"
F 7 "Заглушка: BS-E" H 9750 6800 60  0000 L CNN "Заглушка"
	1    9500 7000
	1    0    0    -1  
$EndComp
$Comp
L KCL:JUNCTION_SOLDER X1
U 1 1
P 9500 6500
F 0 "X1" H 9500 6650 100 0000 C CNN
F 1 "+" H 9500 6500 100 0001 C CNN
F 2 "KCL-TH-SL:CON-PAD-S-1.0-2.0" H 9500 6500 60  0001 C CNN
F 3 "" H 9500 6500 60  0001 C CNN
	1    9500 6500
	1    0    0    -1  
$EndComp
$Comp
L KCL:JUNCTION_SOLDER X2
U 1 1
P 9500 7500
F 0 "X2" H 9500 7350 100 0000 C CNN
F 1 "-" H 9500 7500 100 0001 C CNN
F 2 "KCL-TH-SL:CON-PAD-S-1.0-2.0" H 9500 7500 60  0001 C CNN
F 3 "" H 9500 7500 60  0001 C CNN
	1    9500 7500
	1    0    0    -1  
$EndComp
Wire Notes Line style solid
	9500 6500 9500 6700
Wire Notes Line style solid
	9500 7300 9500 7500
Wire Wire Line
	9500 6500 10250 6500
Wire Wire Line
	9500 7500 10250 7500
Text Label 10200 6500 2    70   ~ 0
PP3-POS
Text Label 10200 7500 2    70   ~ 0
PP3-NEG
$Comp
L KCL:POWER_COM #PWR0116
U 1 1
P 12500 5500
F 0 "#PWR0116" H 12500 5400 100 0001 C CNN
F 1 "POWER_COM" H 12500 5600 100 0001 C CNN
F 2 "" H 12500 5500 60  0001 C CNN
F 3 "" H 12500 5500 60  0001 C CNN
F 4 "COM" H 12500 5500 100 0001 C CNN "Label"
	1    12500 5500
	1    0    0    -1  
$EndComp
Wire Wire Line
	12500 5250 12500 5500
$Comp
L KCL:JUNCTION_SOLDER X3
U 1 1
P 12500 5250
F 0 "X3" H 12500 5400 100 0000 C CNN
F 1 "COM" H 12500 5250 100 0001 C CNN
F 2 "KCL-TH-SL:CON-PAD-S-1.0-2.0" H 12500 5250 60  0001 C CNN
F 3 "" H 12500 5250 60  0001 C CNN
	1    12500 5250
	1    0    0    -1  
$EndComp
$Comp
L KCL:CONNECTOR_F_AUDIO_STEREO_SW XS3
U 1 1
P 14500 4000
F 0 "XS3" H 15000 4850 100 0000 C CNN
F 1 "PJ-644C" H 14500 4000 100 0001 C CNN
F 2 "KCL-TH-SL:CON-PJ-644C" H 14500 4000 60  0001 C CNN
F 3 "" H 14500 4000 60  0001 C CNN
F 4 "OUT" H 15000 4700 100 0000 C CNN "Title"
F 5 "PJ-644C" H 15000 4550 60  0000 C CNN "Product"
F 6 "Daier" H 15000 4450 60  0000 C CNN "Manufacturer"
	1    14500 4000
	1    0    0    -1  
$EndComp
$Comp
L KCL:RESISTOR_GENERAL R3
U 1 1
P 11500 8500
F 0 "R3" V 11650 8350 100 0000 R CNN
F 1 "224" V 11500 8500 100 0001 R CNN
F 2 "KCL-TH-SL:R-MFR-12" V 11500 8500 60  0001 R CNN
F 3 "" V 11500 8500 60  0001 R CNN
F 4 "220 кОм" V 11550 8350 60  0000 R CNN "Resistance"
F 5 "5%" V 11450 8350 60  0000 R CNN "Tolerance"
F 6 "0,125 Вт" V 11350 8350 60  0000 R CNN "Power"
	1    11500 8500
	0    -1   -1   0   
$EndComp
Wire Wire Line
	11500 8000 11500 8150
$Comp
L KCL:POWER_COM #PWR0117
U 1 1
P 11500 9000
F 0 "#PWR0117" H 11500 8900 100 0001 C CNN
F 1 "POWER_COM" H 11500 9100 100 0001 C CNN
F 2 "" H 11500 9000 60  0001 C CNN
F 3 "" H 11500 9000 60  0001 C CNN
F 4 "COM" H 11500 9000 100 0001 C CNN "Label"
	1    11500 9000
	1    0    0    -1  
$EndComp
Wire Wire Line
	11500 8850 11500 9000
Text Label 11950 8000 2    70   ~ 0
OUT-CIR
Wire Wire Line
	12000 8000 11500 8000
$Comp
L KCL:POWER_V #PWR0114
U 1 1
P 13500 1500
F 0 "#PWR0114" H 13500 1500 100 0001 C CNN
F 1 "POWER_V" H 13500 1500 100 0001 C CNN
F 2 "" H 13500 1500 60  0001 C CNN
F 3 "" H 13500 1500 60  0001 C CNN
F 4 "V" H 13500 1700 100 0000 C CNN "Label"
	1    13500 1500
	1    0    0    -1  
$EndComp
$Comp
L KCL:POWER_COM #PWR0115
U 1 1
P 13500 2000
F 0 "#PWR0115" H 13500 1900 100 0001 C CNN
F 1 "POWER_COM" H 13500 2100 100 0001 C CNN
F 2 "" H 13500 2000 60  0001 C CNN
F 3 "" H 13500 2000 60  0001 C CNN
F 4 "COM" H 13500 2000 100 0001 C CNN "Label"
	1    13500 2000
	1    0    0    -1  
$EndComp
$Comp
L KCL:CAPACITOR_NON-POLARIZED C2
U 1 1
P 13500 1750
F 0 "C2" H 13750 1900 100 0000 L CNN
F 1 "104" H 13500 1750 100 0001 L CNN
F 2 "KCL-TH-SL:C-DISK-D04.2-T03.0-P05.08-d0.5" H 13500 1750 60  0001 L CNN
F 3 "" H 13500 1750 60  0001 L CNN
F 4 "100 нФ" H 13750 1800 60  0000 L CNN "Capacitance"
F 5 "10%" H 13750 1700 60  0000 L CNN "Tolerance"
F 6 "50 В" H 13750 1600 60  0000 L CNN "Voltage"
	1    13500 1750
	1    0    0    -1  
$EndComp
Wire Wire Line
	13500 1900 13500 2000
Wire Wire Line
	13500 1500 13500 1600
Text Label 13200 4200 2    70   ~ 0
IN-CIR
Wire Wire Line
	12850 4200 13250 4200
$Comp
L KCL:POWER_COM #PWR0101
U 1 1
P 12000 4500
F 0 "#PWR0101" V 12000 4500 100 0001 L CNN
F 1 "POWER_COM" V 12000 4500 100 0001 L CNN
F 2 "" V 12000 4500 60  0001 L CNN
F 3 "" V 12000 4500 60  0001 L CNN
F 4 "COM" V 12000 4500 100 0001 L CNN "Label"
	1    12000 4500
	0    -1   -1   0   
$EndComp
$Comp
L KCL:POWER_V #PWR0103
U 1 1
P 13500 6500
F 0 "#PWR0103" H 13500 6500 100 0001 C CNN
F 1 "POWER_V" H 13500 6500 100 0001 C CNN
F 2 "" H 13500 6500 60  0001 C CNN
F 3 "" H 13500 6500 60  0001 C CNN
F 4 "V" H 13500 6700 100 0000 C CNN "Label"
	1    13500 6500
	1    0    0    -1  
$EndComp
$Comp
L KCL:POWER_COM #PWR0118
U 1 1
P 14250 4500
F 0 "#PWR0118" V 14250 4500 100 0001 L CNN
F 1 "POWER_COM" V 14250 4500 100 0001 L CNN
F 2 "" V 14250 4500 60  0001 L CNN
F 3 "" V 14250 4500 60  0001 L CNN
F 4 "COM" V 14250 4500 100 0001 L CNN "Label"
	1    14250 4500
	0    -1   -1   0   
$EndComp
Wire Wire Line
	14250 4500 14400 4500
$Comp
L KCL:POWER_COM #PWR0119
U 1 1
P 14000 4750
F 0 "#PWR0119" V 14000 4750 100 0001 L CNN
F 1 "POWER_COM" V 14000 4750 100 0001 L CNN
F 2 "" V 14000 4750 60  0001 L CNN
F 3 "" V 14000 4750 60  0001 L CNN
F 4 "COM" V 14000 4750 100 0001 L CNN "Label"
	1    14000 4750
	0    -1   -1   0   
$EndComp
Wire Wire Line
	14000 4750 14400 4750
$Comp
L KCL:POWER_COM #PWR0120
U 1 1
P 14000 4250
F 0 "#PWR0120" V 14000 4250 100 0001 L CNN
F 1 "POWER_COM" V 14000 4250 100 0001 L CNN
F 2 "" V 14000 4250 60  0001 L CNN
F 3 "" V 14000 4250 60  0001 L CNN
F 4 "COM" V 14000 4250 100 0001 L CNN "Label"
	1    14000 4250
	0    -1   -1   0   
$EndComp
Wire Wire Line
	14000 4250 14400 4250
Wire Wire Line
	10600 4750 11000 4750
$Comp
L KCL:POWER_COM #PWR0121
U 1 1
P 11000 4750
F 0 "#PWR0121" V 11000 4750 100 0001 L CNN
F 1 "POWER_COM" V 11000 4750 100 0001 L CNN
F 2 "" V 11000 4750 60  0001 L CNN
F 3 "" V 11000 4750 60  0001 L CNN
F 4 "COM" V 11000 4750 100 0001 L CNN "Label"
	1    11000 4750
	0    1    1    0   
$EndComp
Wire Wire Line
	10600 3750 10750 3750
$Comp
L KCL:POWER_COM #PWR0122
U 1 1
P 10750 3750
F 0 "#PWR0122" V 10750 3750 100 0001 L CNN
F 1 "POWER_COM" V 10750 3750 100 0001 L CNN
F 2 "" V 10750 3750 60  0001 L CNN
F 3 "" V 10750 3750 60  0001 L CNN
F 4 "COM" V 10750 3750 100 0001 L CNN "Label"
	1    10750 3750
	0    1    1    0   
$EndComp
Wire Wire Line
	10600 4250 11250 4250
Text Label 11200 4250 2    70   ~ 0
PP3-NEG
$Comp
L KCL:JUNCTION_DISMOUNTABLE_3U XS12
U 1 1
P 5250 4000
F 0 "XS12" H 5300 3900 100 0000 L CNN
F 1 "PBS-03R" H 5250 4000 100 0001 L CNN
F 2 "KCL-TH-SL:CON-PBS-03R" H 5250 4000 60  0001 L CNN
F 3 "" H 5250 4000 60  0001 L CNN
F 4 "PBS-03R" H 5250 4000 60  0001 L CNN "Product"
	1    5250 4000
	-1   0    0    1   
$EndComp
$Comp
L KCL:JUNCTION_DISMOUNTABLE_3U XS12
U 2 1
P 6500 6000
F 0 "XS12" H 6450 5900 100 0000 R CNN
F 1 "PBS-03R" H 6500 6000 100 0001 R CNN
F 2 "KCL-TH-SL:CON-PBS-03R" H 6500 6000 60  0001 R CNN
F 3 "" H 6500 6000 60  0001 R CNN
F 4 "PBS-03R" H 6500 6000 60  0001 R CNN "Product"
	2    6500 6000
	-1   0    0    1   
$EndComp
$Comp
L KCL:JUNCTION_DISMOUNTABLE_3U XS12
U 3 1
P 4500 8000
F 0 "XS12" H 4550 7900 100 0000 L CNN
F 1 "PBS-03R" H 4500 8000 100 0001 L CNN
F 2 "KCL-TH-SL:CON-PBS-03R" H 4500 8000 60  0001 L CNN
F 3 "" H 4500 8000 60  0001 L CNN
F 4 "PBS-03R" H 4500 8000 60  0001 L CNN "Product"
	3    4500 8000
	1    0    0    -1  
$EndComp
$Comp
L KCL:JUNCTION_DISMOUNTABLE_3U XS14
U 1 1
P 5750 2500
F 0 "XS14" H 5800 2400 100 0000 L CNN
F 1 "PBS-03R" H 5750 2500 100 0001 L CNN
F 2 "KCL-TH-SL:CON-PBS-03R" H 5750 2500 60  0001 L CNN
F 3 "" H 5750 2500 60  0001 L CNN
F 4 "PBS-03R" H 5750 2500 60  0001 L CNN "Product"
	1    5750 2500
	1    0    0    -1  
$EndComp
$Comp
L KCL:JUNCTION_DISMOUNTABLE_3U XS14
U 2 1
P 5500 5250
F 0 "XS14" V 5650 5250 100 0000 L CNN
F 1 "PBS-03R" V 5500 5950 100 0001 L CNN
F 2 "KCL-TH-SL:CON-PBS-03R" V 6050 5100 60  0001 L CNN
F 3 "" V 5900 5500 60  0001 L CNN
F 4 "PBS-03R" H 5500 5250 60  0001 L CNN "Product"
	2    5500 5250
	0    -1   -1   0   
$EndComp
$Comp
L KCL:JUNCTION_DISMOUNTABLE_3U XS14
U 3 1
P 5500 9250
F 0 "XS14" H 5450 9150 100 0000 R CNN
F 1 "PBS-03R" H 5500 9250 100 0001 R CNN
F 2 "KCL-TH-SL:CON-PBS-03R" H 5500 9250 60  0001 R CNN
F 3 "" H 5500 9250 60  0001 R CNN
F 4 "PBS-03R" H 5500 9250 60  0001 R CNN "Product"
	3    5500 9250
	-1   0    0    1   
$EndComp
$Comp
L KCL:JUNCTION_DISMOUNTABLE_3U XS13
U 1 1
P 5750 4000
F 0 "XS13" H 5700 3900 100 0000 R CNN
F 1 "PBS-03R" H 5750 4000 100 0001 R CNN
F 2 "KCL-TH-SL:CON-PBS-03R" H 5750 4000 60  0001 R CNN
F 3 "" H 5750 4000 60  0001 R CNN
F 4 "PBS-03R" H 5750 4000 60  0001 R CNN "Product"
	1    5750 4000
	-1   0    0    1   
$EndComp
$Comp
L KCL:JUNCTION_DISMOUNTABLE_3U XS13
U 2 1
P 5250 2500
F 0 "XS13" H 5200 2400 100 0000 R CNN
F 1 "PBS-03R" H 5250 2500 100 0001 R CNN
F 2 "KCL-TH-SL:CON-PBS-03R" H 5250 2500 60  0001 R CNN
F 3 "" H 5250 2500 60  0001 R CNN
F 4 "PBS-03R" H 5250 2500 60  0001 R CNN "Product"
	2    5250 2500
	1    0    0    -1  
$EndComp
$Comp
L KCL:JUNCTION_DISMOUNTABLE_3U XS13
U 3 1
P 6500 9250
F 0 "XS13" H 6450 9150 100 0000 R CNN
F 1 "PBS-03R" H 6500 9250 100 0001 R CNN
F 2 "KCL-TH-SL:CON-PBS-03R" H 6500 9250 60  0001 R CNN
F 3 "" H 6500 9250 60  0001 R CNN
F 4 "PBS-03R" H 6500 9250 60  0001 R CNN "Product"
	3    6500 9250
	-1   0    0    1   
$EndComp
$Comp
L KCL:JUNCTION_DISMOUNTABLE_3U XS11
U 2 1
P 6500 8000
F 0 "XS11" H 6550 7900 100 0000 L CNN
F 1 "PBS-03R" H 6500 8000 100 0001 L CNN
F 2 "KCL-TH-SL:CON-PBS-03R" H 6500 8000 60  0001 L CNN
F 3 "" H 6500 8000 60  0001 L CNN
F 4 "PBS-03R" H 6500 8000 60  0001 L CNN "Product"
	2    6500 8000
	1    0    0    -1  
$EndComp
$Comp
L KCL:JUNCTION_DISMOUNTABLE_3U XS11
U 1 1
P 7250 8500
F 0 "XS11" V 7350 8450 100 0000 R CNN
F 1 "PBS-03R" V 7250 8500 100 0001 R CNN
F 2 "KCL-TH-SL:CON-PBS-03R" V 7250 8500 60  0001 R CNN
F 3 "" V 7250 8500 60  0001 R CNN
F 4 "PBS-03R" H 7250 8500 60  0001 R CNN "Product"
	1    7250 8500
	0    1    1    0   
$EndComp
$Comp
L KCL:JUNCTION_DISMOUNTABLE_3U XS11
U 3 1
P 4500 9250
F 0 "XS11" H 4450 9150 100 0000 R CNN
F 1 "PBS-03R" H 4500 9250 100 0001 R CNN
F 2 "KCL-TH-SL:CON-PBS-03R" H 4500 9250 60  0001 R CNN
F 3 "" H 4500 9250 60  0001 R CNN
F 4 "PBS-03R" H 4500 9250 60  0001 R CNN "Product"
	3    4500 9250
	-1   0    0    1   
$EndComp
$Comp
L KCL:JUNCTION_DISMOUNTABLE_3U XP11
U 1 1
P 7250 8500
F 0 "XP11" V 7150 8450 100 0000 R CNN
F 1 "PLS-03" V 7250 8500 100 0001 R CNN
F 2 "KCL-TH-SL:CON-PLS-03" V 7250 8500 60  0001 R CNN
F 3 "" V 7250 8500 60  0001 R CNN
F 4 "PLS-03" H 7250 8500 60  0001 R CNN "Product"
	1    7250 8500
	0    -1   -1   0   
$EndComp
$Comp
L KCL:JUNCTION_DISMOUNTABLE_3U XP11
U 2 1
P 6500 8000
F 0 "XP11" H 6450 7900 100 0000 R CNN
F 1 "PLS-03" H 6500 8000 100 0001 R CNN
F 2 "KCL-TH-SL:CON-PLS-03" H 6500 8000 60  0001 R CNN
F 3 "" H 6500 8000 60  0001 R CNN
F 4 "PLS-03" H 6500 8000 60  0001 R CNN "Product"
	2    6500 8000
	-1   0    0    1   
$EndComp
$Comp
L KCL:JUNCTION_DISMOUNTABLE_3U XP11
U 3 1
P 4500 9250
F 0 "XP11" H 4550 9150 100 0000 L CNN
F 1 "PLS-03" H 4500 9250 100 0001 L CNN
F 2 "KCL-TH-SL:CON-PLS-03" H 4500 9250 60  0001 L CNN
F 3 "" H 4500 9250 60  0001 L CNN
F 4 "PLS-03" H 4500 9250 60  0001 L CNN "Product"
	3    4500 9250
	1    0    0    -1  
$EndComp
$Comp
L KCL:RESISTOR_GENERAL R9
U 1 1
P 15000 7000
F 0 "R9" V 15100 6850 100 0000 R CNN
F 1 "X" V 15000 7000 100 0001 R CNN
F 2 "KCL-TH-SL:R-MFR-12" V 15000 7000 60  0001 R CNN
F 3 "" V 15000 7000 60  0001 R CNN
F 4 "X" V 15000 6850 60  0000 R CNN "Resistance"
F 5 "0,125 Вт" V 14900 6850 60  0000 R CNN "Power"
	1    15000 7000
	0    -1   -1   0   
$EndComp
Wire Wire Line
	15000 6500 15000 6650
$Comp
L KCL:POWER_V #PWR0123
U 1 1
P 15000 6500
F 0 "#PWR0123" H 15000 6500 100 0001 C CNN
F 1 "POWER_V" H 15000 6500 100 0001 C CNN
F 2 "" H 15000 6500 60  0001 C CNN
F 3 "" H 15000 6500 60  0001 C CNN
F 4 "V" H 15000 6700 100 0000 C CNN "Label"
	1    15000 6500
	1    0    0    -1  
$EndComp
Wire Wire Line
	13500 7500 15000 7500
Wire Wire Line
	15000 7500 15000 7350
Connection ~ 13500 7500
Wire Wire Line
	13500 7500 13500 7650
$EndSCHEMATC
